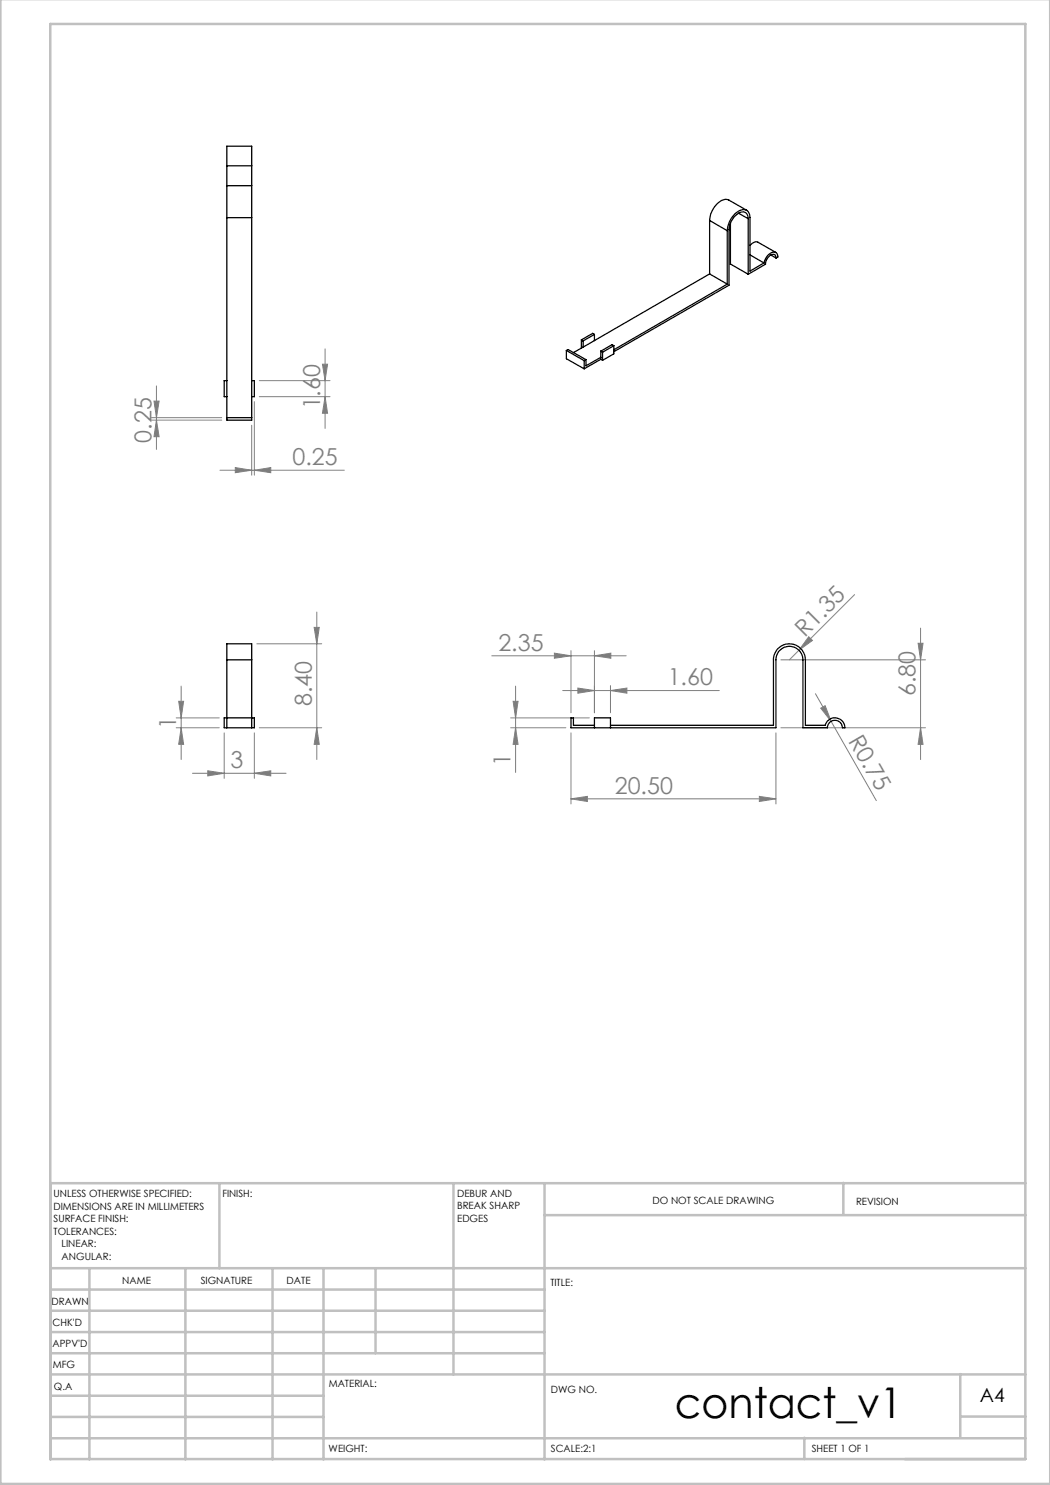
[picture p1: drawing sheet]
<svg xmlns="http://www.w3.org/2000/svg" width="210mm" height="297mm" viewBox="0 0 210 297" stroke-linecap="round" stroke-linejoin="round" font-family="sans-serif">
<g fill="none" stroke="#808080" stroke-width=".2">
<path d="M31.3 77.2v12.7M51.9 79.3h14.1M51.9 76.1h14.1M64.5 72.8h1l-.5 3.3zM65 69.8v15.9M65 79.3l.5 3.4h-1zM30.3 83.5h14M30.3 84h14M30.8 80.2h1l-.5 3.3zM31.3 84l.5 3.3h-1zM44 94h24.9M47.1 93.5l3.2 .5-3.2 .5z"/>
<path d="M50.3 85.1v9.9M50.9 94l3.3-.5v1zM50.9 80.3v14.7M170.9 118.9l-13 13.1M36.2 137.2v14.7M51.4 128.8h12.9M62.8 125.5h1.1l-.5 3.3zM63.4 122.4v29.5M98.4 131.2h26.8M103.1 137.2v17.3M110.9 130.6l3.3 .6-3.3 .5zM112.5 138.1h31.4"/>
<path d="M114.2 130.1v12.5M115.6 137.6l3.3 .5-3.3 .5zM118.9 131.2l3.3-.6v1.1zM118.9 130.1v12.5M122.1 138.1l3.3-.5v1zM122.1 137.1v5.5M156.2 132h28.9M161.7 127.3l.8 .8-2.7 2zM163.1 138.7l3.1 5.6M183.6 128.7h1l-.5 3.3zM184.1 125.6v26.3M35.2 145.6h8.7"/>
<path d="M35.2 143.6h8.7M35.7 140.3h1l-.5 3.3zM36.2 145.6l.5 3.3h-1zM38.5 154.7h18.7M41.6 154.2l3.2 .5-3.2 .5zM44.8 146.6v9.1M50.9 154.7l3.3-.5v1zM50.9 146.6v9.1M51.9 145.6h12.4M63.4 145.6l.5 3.3h-1.1zM102.1 145.6h11.1M102.1 143.6h15.8"/>
<path d="M102.6 140.3h1l-.5 3.3zM103.1 145.6l.5 3.3h-1zM114.2 159.8l3.3-.5v1zM114.2 146.6v14.2M114.2 159.8h41M151.9 159.3l3.3 .5-3.3 .5zM155.2 146.6v14.2M156.2 145.6h28.9M164.1 141.6l.9-.5 1.2 3.2zM166.2 144.3l9.1 15.8M184.1 145.6l.5 3.3h-1z"/>
</g>
<g fill="none" stroke="#c0c0c0" stroke-width=".5">
<path d="M.1 -.1v296.9h209.9v-296.9M10.1 4.8h195v287h-195zM43.9 236.6v17M90.7 236.6v38.3M108.9 236.6v55.3M168.7 236.6v6.3M205.1 236.6h-195v55.3M10.1 253.6h195M10.1 257.9h98.8M17.9 253.6v38.3M37.1 253.6v38.3M54.5 253.6v38.3"/>
<path d="M64.7 253.6v38.3M75.1 253.6v17M108.9 243h96.2M10.1 270.6h98.8M10.1 266.4h98.8M10.1 262.1h98.8M10.1 279.1h54.6M10.1 274.9h195M192.1 274.8v12.7M10.1 287.7h195M10.1 283.4h54.6M160.9 287.5v4.3"/>
<path d="M192.1 283.3h13"/>
</g>
<g fill="#808080">
<path d="M161.7 127.3l.8 .8-2.7 2z"/>
<path d="M164.1 141.6l.9-.5 1.2 3.2z"/>
<path d="M50.9 154.7l3.3-.5v1zM41.6 154.2l3.2 .5-3.2 .5z"/>
<path d="M47.1 93.5l3.2 .5-3.2 .5zM50.9 94l3.3-.5v1z"/>
<path d="M114.2 159.8l3.3-.5v1zM151.9 159.3l3.3 .5-3.3 .5z"/>
<path d="M118.9 131.2l3.3-.6v1.1zM110.9 130.6l3.3 .6-3.3 .5z"/>
<path d="M65 79.3l.5 3.4h-1zM64.5 72.8h1l-.5 3.3zM184.1 145.6l.5 3.3h-1zM183.6 128.7h1l-.5 3.3z"/>
<path d="M62.8 125.5h1.1l-.5 3.3zM63.4 145.6l.5 3.3h-1.1zM35.7 140.3h1l-.5 3.3zM36.2 145.6l.5 3.3h-1zM30.8 80.2h1l-.5 3.3zM31.3 84l.5 3.3h-1zM102.6 140.3h1l-.5 3.3zM103.1 145.6l.5 3.3h-1z"/>
<path d="M115.6 137.6l3.3 .5-3.3 .5zM122.1 138.1l3.3-.5v1z"/>
</g>
<g fill="none" stroke="#000" stroke-width=".25">
<path d="M45.4 37.1v6.4M45.4 33.2v-4h4.9v4M45.4 33.2v3.9M45.4 37.1h4.9M45.4 33.2h4.9M50.3 37.1v6.4M50.3 33.2v3.9M45.4 43.5v40.5h4.9v-40.5M45.4 43.5h4.9M141.9 54.8l3.6 2M141.9 54.8l-23 13.3M141.9 44.1l3.6 2"/>
<path d="M141.9 44.1v10.7M145.5 46.1a4.5 4.5 0 0 1 3.2-4.2 1.37 1.37 0 0 1 1.3 1.6v10.7l2.8-1.6M145.5 46.1v10.7M145.5 56.8l-22.7 13.2M146.1 44.6v8.2l3.5 2.1M147.7 42.6l1.9 1.1M149.3 42l-3.5-2a2.37 2.37 0 0 0-2.8 1.3 5.1 5.1 0 0 0-1.1 2.8M149.6 43.7a1.22 1.22 0 0 0-.7-1.3 1.22 1.22 0 0 0-1.4 .4 4.3 4.3 0 0 0-1.7 3.1v11.1l-23 13.3M149.6 43.7v11.2M150 49.1a1.41 1.41 0 0 1 1.6-.6l3.6 2M150 51l2.8 1.6M154.2 51l1 .6"/>
<path d="M155.2 51.6l.4-.2a.91 .91 0 0 0-.6-1 .91 .91 0 0 0-1.1 .4 3.4 3.4 0 0 0-1.1 1.8M155.2 51.6a.76 .76 0 0 0-.6-.8 .76 .76 0 0 0-.9 .6l-.5 .8-.1 .6-3.5 2.1M45.4 76.1h-.6v3.2h.6M50.3 76.1h.6v3.2h-.6M113.3 70.1l3.5 2M113.3 70.1v1.7l3.5 2M113.3 70.1l.3-.2 3.6 2M116.3 68v1.6M116.3 68l.3 .2M116.6 69.4l-1.9 1.1M116.6 68.2v1.2M116.8 72.1v1.7"/>
<path d="M117.2 71.9l-.4 .2M118.9 68.1l-2.3 1.3M118.9 66.9l-.4-.2-2.2 1.3M118.9 66.9l-2.3 1.3M118.9 66.9v1.2M120.2 71.9l-3.4 1.9M120.2 71.5l-3 1.7v-1.3M120.2 70.2v1.7M120.2 70.2l.3 .2M120.2 71.9l.3 .2M120.5 70.4v1.7M122.8 69.1l-.4-.2-2.2 1.3"/>
<path d="M122.8 69.1l-2.3 1.3M122.8 69.1v1.7l-2.3 1.3M45.4 83.5h4.9M45.4 132v-3.2h4.9v3.2M45.4 132v13.6M45.4 132h4.9M50.3 132v13.6M44.8 143.6h6.1v2h-6.1zM118.9 145.1h-4.2v-1.5h-.5v2h41v-13.6a2.7 2.7 0 0 1 2.7-2.7 2.7 2.7 0 0 1 2.7 2.7v13.6h4.9a1.5 1.5 0 0 1 1.5-1.5 1.5 1.5 0 0 1 1.5 1.5h.5a2.01 2.01 0 0 0-1.8-2 2.01 2.01 0 0 0-2.2 1.5h-3.9v-13.1a3.2 3.2 0 0 0-3.2-3.2 3.2 3.2 0 0 0-3.2 3.2v13.1h-32.6M118.9 145.6v-2h3.2v2"/>
</g>
<text font-size="8.5" x="135" y="283.5">contact_v1</text>
<g font-size="4.7" fill="#808080">
<text x="64" y="81.9" transform="rotate(-90 64 81.9)">1.60</text>
<text x="30.3" y="88.6" transform="rotate(-90 30.3 88.6)">0.25</text>
<text x="58.5" y="93">0.25</text>
<text x="99.7" y="130.1">2.35</text>
<text x="160.9" y="127.6" transform="rotate(-45 160.9 127.6)">R1.35</text>
<text x="133.5" y="137.1">1.60</text>
<text x="62.3" y="141.3" transform="rotate(-90 62.3 141.3)">8.40</text>
<text x="183.1" y="139.2" transform="rotate(-90 183.1 139.2)">6.80</text>
<text x="35.2" y="145.7" transform="rotate(-90 35.2 145.7)">1</text>
<text x="169.6" y="148.2" transform="rotate(60 169.6 148.2)">R0.75</text>
<text x="46.1" y="153.6">3</text>
<text x="102.1" y="153.2" transform="rotate(-90 102.1 153.2)">1</text>
<text x="123" y="158.8">20.50</text>
</g>
<text font-size="3.9" x="196" y="280.4">A4</text>
<g font-size="2">
<text x="10.7" y="239.5">UNLESS OTHERWISE SPECIFIED:</text>
<text x="44.5" y="239.5">FINISH:</text>
<text x="91.4" y="239.4">DEBUR AND</text>
<text x="10.7" y="242">DIMENSIONS ARE IN MILLIMETERS</text>
<text x="10.7" y="244.5">SURFACE FINISH:</text>
<text x="91.4" y="241.9">BREAK SHARP</text>
<text x="91.4" y="244.4">EDGES</text>
<text x="130.5" y="240.8">DO NOT SCALE DRAWING</text>
<text x="171.2" y="241">REVISION</text>
<text x="10.7" y="247">TOLERANCES:</text>
<text x="12.3" y="249.5">LINEAR:</text>
<text x="12.3" y="252">ANGULAR:</text>
<text x="24.4" y="256.9">NAME</text>
<text x="40.1" y="256.8">SIGNATURE</text>
<text x="57.3" y="256.8">DATE</text>
<text x="110.1" y="257.1">TITLE:</text>
<text x="10.3" y="260.9">DRAWN</text>
<text x="10.5" y="269.3">APPV'D</text>
<text x="10.5" y="265.2">CHK'D</text>
<text x="10.6" y="273.6">MFG</text>
<text x="10.8" y="278">Q.A</text>
<text x="65.8" y="277.4">MATERIAL:</text>
<text x="110.2" y="278.5">DWG NO.</text>
<text x="65.7" y="290.4">WEIGHT:</text>
<text x="110.2" y="290.5">SCALE:2:1</text>
<text x="162.4" y="290.4">SHEET 1 OF 1</text>
</g>
</svg>
